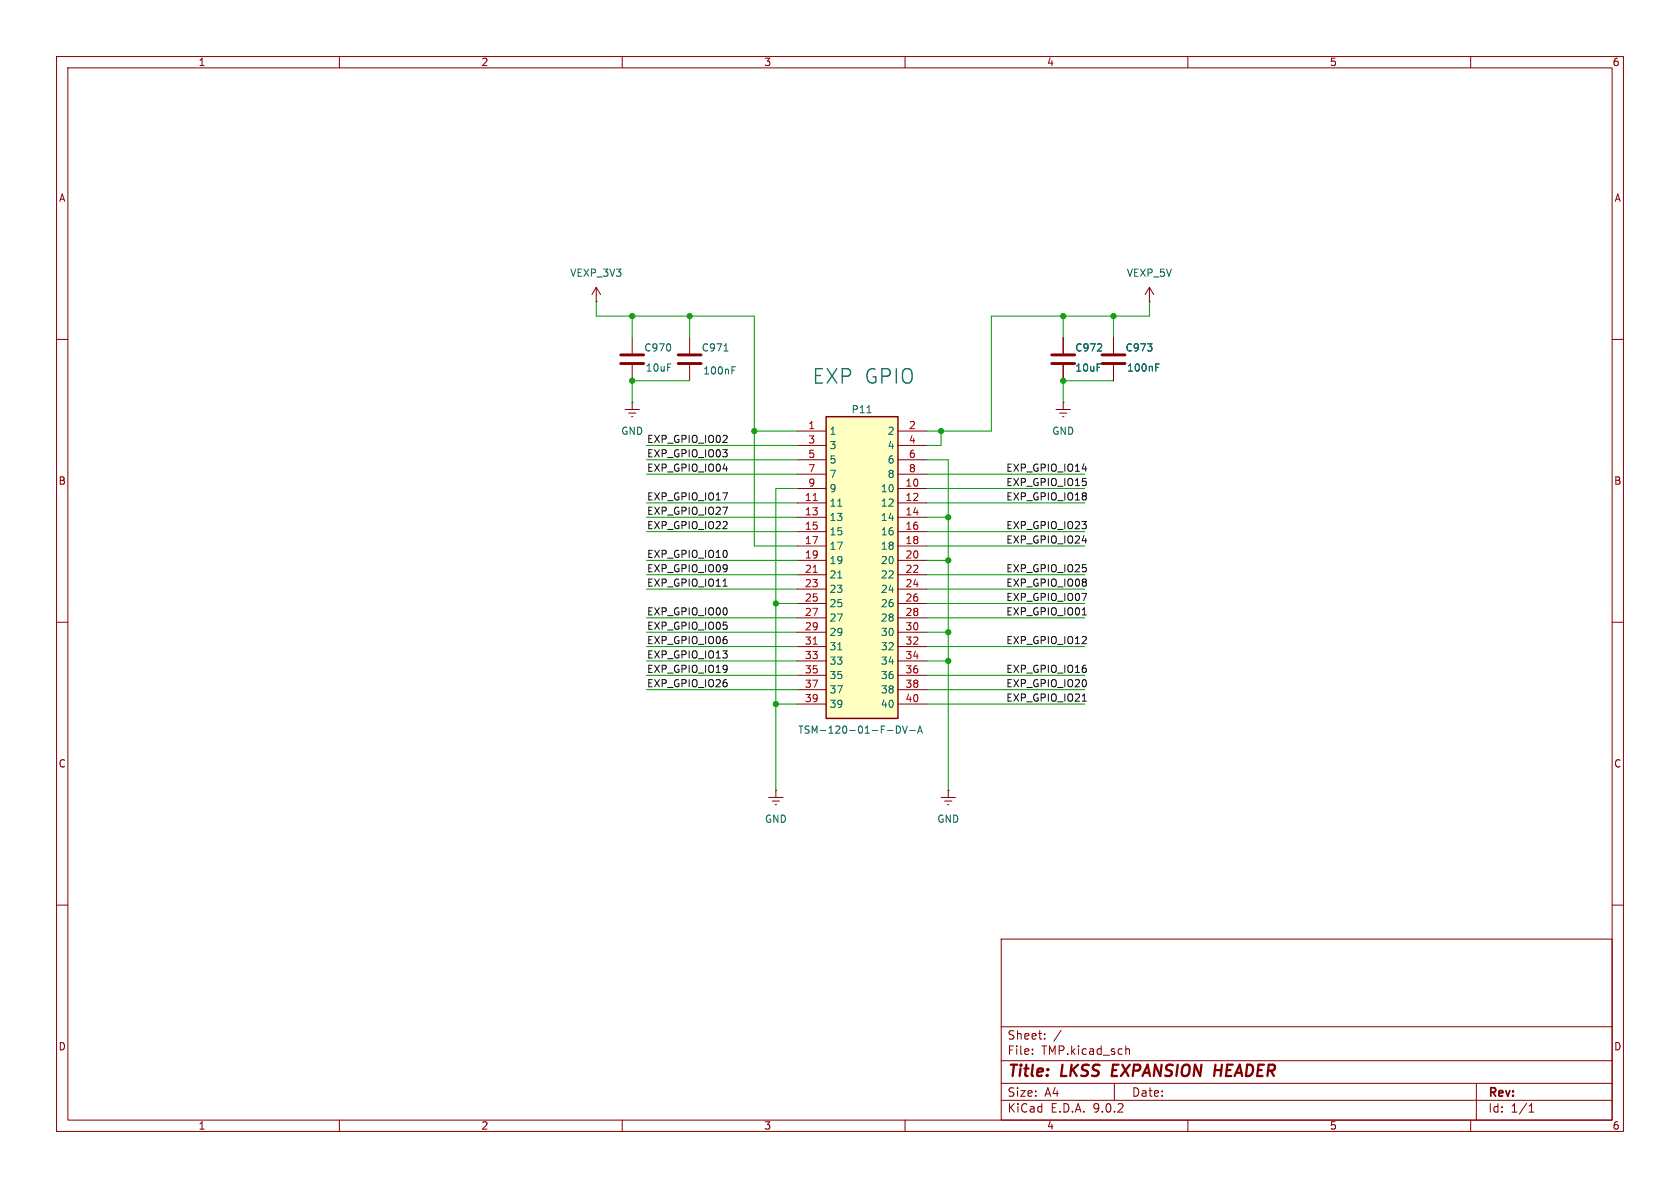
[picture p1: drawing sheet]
<svg xmlns="http://www.w3.org/2000/svg" width="297mm" height="210mm" viewBox="0 0 297 210" stroke-linecap="round" stroke-linejoin="round" font-family="sans-serif">
<g fill="none" stroke="#840000" stroke-width=".18">
<path d="M10 10h277v190h-277zM12 12h273v186h-273zM60 10v2M110 10v2M160 10v2M210 10v2M260 10v2M105.4 53.3h.1M105.4 50.8l-.8 1.3M105.4 50.8l.8 1.3M105.4 50.8v2.5M111.8 59.7v2.8"/>
<path d="M121.9 59.7v2.8M188 59.7v2.8M196.8 59.7v2.8M203.2 53.3h.1M203.2 50.8l-.8 1.3M203.2 50.8l.8 1.3M203.2 50.8v2.5M10 60h2M110.5 72.4h2.5M111.1 73h1.3M111.6 73.7h.3M111.8 71.1h.1"/>
<path d="M111.8 64.5v2.8M111.8 71.1v1.3M121.9 64.5v2.8M186.7 72.4h2.5M187.3 73h1.3M187.8 73.7h.3M188 71.1h.1M188 64.5v2.8M188 71.1v1.3M196.8 64.5v2.8M285 60h2M10 110h2"/>
<path d="M285 110h2M137.2 139.7h.1M137.2 139.7v1.3M167.6 139.7h.1M167.6 139.7v1.3M135.9 141h2.5M136.5 141.6h1.3M137 142.2h.3M166.4 141h2.5M167 141.6h1.3M167.5 142.2h.3M10 160h2"/>
<path d="M177 166h108v32h-108zM285 160h2M60 198v2M110 198v2M160 198v2M177 194.5h108M177 191.5h108M177 187.5h108M177 181.5h108M182.5 186.3v.1M182.5 185.5v.1M184.7 183.6v.1"/>
<path d="M184.7 182.8v.1M187.6 182.1l-1.3 2M197 191.5v3M199 184.9v1.5M199 185.5l.2-.1 .4 .1 .1 .9M210 198v2M260 198v2M261 191.5v6.5M270.3 196.6h.9M270.3 195.5l.4-.4v1.5"/>
</g>
<path d="M196.8 188.2l-.3 2h1M214.8 189.2h1.1" fill="none" stroke="#840000" stroke-width=".4"/>
<path d="M109.7 62.7h4.1M109.7 64.3h4.1M119.9 62.7h4.1M119.9 64.3h4.1M185.9 62.7h4.1M185.9 64.3h4.1M194.8 62.7h4.1M194.8 64.3h4.1" fill="none" stroke="#840000" stroke-width=".51"/>
<path d="M128 62h.7M129.4 65.4h.4M129.4 64.8h.6M204.3 64.9h.5M204.3 64.3h.6" fill="none" stroke="#006464" stroke-width=".18"/>
<path d="M146 73.7h12.7v53.3h-12.7z" fill="#ffffc2"/>
<path d="M146 73.7h12.7v53.3h-12.7z" fill="none" stroke="#840000" stroke-width=".25"/>
<g fill="none" stroke="#840000" stroke-width=".18">
<path d="M188 59.7v2.8M196.8 59.7v2.8M141 78.7h5M141 76.2h5M158.7 78.7h5.1M158.7 76.2h5.1M188 64.5v2.8M196.8 64.5v2.8M141 99.1h5M141 96.5h5M141 94h5M141 91.4h5"/>
<path d="M141 88.9h5M141 86.4h5M141 83.8h5M141 81.3h5M158.7 99.1h5.1M158.7 96.5h5.1M158.7 94h5.1M158.7 91.4h5.1M158.7 88.9h5.1M158.7 86.4h5.1M158.7 83.8h5.1M158.7 81.3h5.1"/>
<path d="M141 119.4h5M141 116.8h5M141 114.3h5M141 111.8h5M141 109.2h5M141 106.7h5M141 104.1h5M141 101.6h5M158.7 119.4h5.1M158.7 116.8h5.1M158.7 114.3h5.1M158.7 111.8h5.1"/>
<path d="M158.7 109.2h5.1M158.7 106.7h5.1M158.7 104.1h5.1M158.7 101.6h5.1M141 124.5h5M141 121.9h5M158.7 124.5h5.1M158.7 121.9h5.1"/>
</g>
<path d="M153.3 73h.7M204.3 64.9h.5M204.3 64.3h.6M148.1 89.5h.7M148.1 114.9h.7M148.1 102.2h.7M158.5 128.3a.64 .64 0 0 1 .7 .7 .64 .64 0 0 1-.7 .6zM159.6 128.3l.4 1.3 .4-1.3M160.8 129.1h1M162.2 129.6l.4-1.3 .5 1.3M162.3 129.2h.6" fill="none" stroke="#006464" stroke-width=".18"/>
<path d="M143.8 88.5h.7M143.8 113.9h.7M143.8 101.2h.7" fill="none" stroke="#a90000" stroke-width=".18"/>
<path d="M127.8 103.6h.8M191.3 108.7h.8M191.3 123.9h.8" fill="none" stroke="#0f0f0f" stroke-width=".18"/>
<g fill="none" stroke="#009600" stroke-width=".18">
<path d="M105.4 53.3v2.6h27.9v40.6h7.7M111.8 55.9v3.8M121.9 55.9v3.8M188 55.9v3.8M196.8 55.9v3.8M203.2 53.3v2.6h-27.9v20.3h-11.5M114.3 78.7h26.7M121.9 67.3h-10.1v3.8M133.3 76.2h7.7M166.4 76.2v2.5h-2.6M196.8 67.3h-8.8v3.8M114.3 83.8h26.7"/>
<path d="M114.3 81.3h26.7M114.3 91.4h26.7M114.3 94h26.7M114.3 88.9h26.7M114.3 99.1h26.7M141 86.4h-3.8v53.3M163.8 83.8h28M163.8 86.4h28M163.8 81.3h3.8v58.4M163.8 91.4h3.8M163.8 94h28M163.8 88.9h28"/>
<path d="M163.8 99.1h3.8M163.8 96.5h28M114.3 111.8h26.7M114.3 119.4h26.7M114.3 114.3h26.7M114.3 104.1h26.7M114.3 101.6h26.7M114.3 109.2h26.7M114.3 116.8h26.7M137.2 106.7h3.8M163.8 111.8h3.8M163.8 119.4h28"/>
<path d="M163.8 114.3h28M163.8 104.1h28M163.8 101.6h28M163.8 109.2h28M163.8 116.8h3.8M163.8 106.7h28M114.3 121.9h26.7M137.2 124.5h3.8M163.8 124.5h28M163.8 121.9h28"/>
</g>
<g fill="#009600" stroke="#009600" stroke-width=".18">
<circle cx="188" cy="55.9" r=".46"/>
<circle cx="188" cy="67.3" r=".46"/>
<circle cx="166.4" cy="76.2" r=".46"/>
<circle cx="196.8" cy="55.9" r=".46"/>
<circle cx="133.3" cy="76.2" r=".46"/>
<circle cx="111.8" cy="67.3" r=".46"/>
<circle cx="111.8" cy="55.9" r=".46"/>
<circle cx="121.9" cy="55.9" r=".46"/>
<circle cx="167.6" cy="116.8" r=".46"/>
<circle cx="167.6" cy="111.8" r=".46"/>
<circle cx="167.6" cy="99.1" r=".46"/>
<circle cx="167.6" cy="91.4" r=".46"/>
<circle cx="137.2" cy="106.7" r=".46"/>
<circle cx="137.2" cy="124.5" r=".46"/>
</g>
<text font-size="3.5" fill="#008484" x="143.5" y="68.2">EXP GPIO</text>
<g font-size="2.8" fill="#840000">
<text x="178" y="190.9">Title:</text>
<text x="187.7" y="190.9">LKSS</text>
<text x="197.4" y="190.9">EXPANSION</text>
<text x="216.3" y="190.9">HEADER</text>
</g>
<g font-size="2.1" fill="#840000">
<text x="178" y="184">Sheet:</text>
<text x="178" y="186.7">File:</text>
<text x="184.1" y="186.7">TMP.kicad_sch</text>
<text x="178" y="196.9">KiCad</text>
<text x="178" y="194.1">Size:</text>
<text x="184.7" y="194.1">A4</text>
<text x="185.7" y="196.9">E.D.A.</text>
<text x="193.3" y="196.9">9.0.2</text>
<text x="200" y="194.1">Date:</text>
<text x="263" y="194.3">Rev:</text>
<text x="263" y="196.9">Id:</text>
<text x="267.1" y="196.9">1/1</text>
</g>
<g font-size="1.8" fill="#840000">
<text x="35" y="11.9">1</text>
<text x="85" y="11.9">2</text>
<text x="135" y="11.9">3</text>
<text x="185" y="11.9">4</text>
<text x="235" y="11.9">5</text>
<text x="285" y="11.9">6</text>
<text x="10.3" y="35.9">A</text>
<text x="285.3" y="35.9">A</text>
<text x="10.3" y="85.9">B</text>
<text x="285.3" y="85.9">B</text>
<text x="10.3" y="135.9">C</text>
<text x="285.3" y="135.9">C</text>
<text x="10.3" y="185.9">D</text>
<text x="285.3" y="185.9">D</text>
<text x="35" y="199.9">1</text>
<text x="85" y="199.9">2</text>
<text x="135" y="199.9">3</text>
<text x="185" y="199.9">4</text>
<text x="235" y="199.9">5</text>
<text x="285" y="199.9">6</text>
</g>
<g font-size="1.8" fill="#006464">
<text x="100.7" y="49.1">VEXP_3V3</text>
<text x="199.1" y="49.1">VEXP_5V</text>
<text x="113.8" y="62.3">C970</text>
<text x="114.1" y="65.9">10uF</text>
<text x="124" y="62.3">C971</text>
<text x="190" y="62.3">C972</text>
<text x="190" y="65.9">10uF</text>
<text x="198.9" y="62.3">C973</text>
<text x="199.1" y="65.9">100nF</text>
<text x="124.2" y="66.4">100nF</text>
<text x="109.7" y="77.1">GND</text>
<text x="146.6" y="77.1">1</text>
<text x="150.5" y="73.3">P11</text>
<text x="156.8" y="77.1">2</text>
<text x="185.9" y="77.1">GND</text>
<text x="146.6" y="82.1">5</text>
<text x="146.6" y="79.6">3</text>
<text x="156.8" y="82.1">6</text>
<text x="156.8" y="79.6">4</text>
<text x="146.6" y="89.8">11</text>
<text x="146.6" y="87.2">9</text>
<text x="146.6" y="84.7">7</text>
<text x="155.6" y="89.8">12</text>
<text x="155.6" y="87.2">10</text>
<text x="156.8" y="84.7">8</text>
<text x="146.6" y="94.8">15</text>
<text x="146.6" y="92.3">13</text>
<text x="155.6" y="94.8">16</text>
<text x="155.6" y="92.3">14</text>
<text x="146.6" y="99.9">19</text>
<text x="146.6" y="97.4">17</text>
<text x="155.6" y="99.9">20</text>
<text x="155.6" y="97.4">18</text>
<text x="146.6" y="107.5">25</text>
<text x="146.6" y="105">23</text>
<text x="146.6" y="102.5">21</text>
<text x="155.6" y="107.5">26</text>
<text x="155.6" y="105">24</text>
<text x="155.6" y="102.5">22</text>
<text x="146.6" y="112.6">29</text>
<text x="146.6" y="110.1">27</text>
<text x="155.6" y="112.6">30</text>
<text x="155.6" y="110.1">28</text>
<text x="146.6" y="117.7">33</text>
<text x="146.6" y="115.2">31</text>
<text x="155.6" y="117.7">34</text>
<text x="155.6" y="115.2">32</text>
<text x="146.6" y="125.3">39</text>
<text x="146.6" y="122.8">37</text>
<text x="146.6" y="120.2">35</text>
<text x="155.6" y="125.3">40</text>
<text x="155.6" y="122.8">38</text>
<text x="155.6" y="120.2">36</text>
<text x="141" y="129.9">TSM-120-01-F-DV-A</text>
<text x="135.1" y="145.6">GND</text>
<text x="165.6" y="145.6">GND</text>
</g>
<g font-size="1.8" fill="#a90000">
<text x="142.8" y="75.9">1</text>
<text x="160.6" y="75.9">2</text>
<text x="142.8" y="83.6">7</text>
<text x="142.8" y="81">5</text>
<text x="142.8" y="78.5">3</text>
<text x="160.6" y="83.6">8</text>
<text x="160.6" y="81">6</text>
<text x="160.6" y="78.5">4</text>
<text x="142.2" y="88.6">11</text>
<text x="142.8" y="86.1">9</text>
<text x="160" y="88.6">12</text>
<text x="160" y="86.1">10</text>
<text x="142.2" y="93.7">15</text>
<text x="142.2" y="91.2">13</text>
<text x="160" y="93.7">16</text>
<text x="160" y="91.2">14</text>
<text x="142.2" y="101.3">21</text>
<text x="142.2" y="98.8">19</text>
<text x="142.2" y="96.3">17</text>
<text x="160" y="101.3">22</text>
<text x="160" y="98.8">20</text>
<text x="160" y="96.3">18</text>
<text x="142.2" y="106.4">25</text>
<text x="142.2" y="103.9">23</text>
<text x="160" y="106.4">26</text>
<text x="160" y="103.9">24</text>
<text x="142.2" y="111.5">29</text>
<text x="142.2" y="109">27</text>
<text x="160" y="111.5">30</text>
<text x="160" y="109">28</text>
<text x="142.2" y="119.1">35</text>
<text x="142.2" y="116.6">33</text>
<text x="142.2" y="114">31</text>
<text x="160" y="119.1">36</text>
<text x="160" y="116.6">34</text>
<text x="160" y="114">32</text>
<text x="142.2" y="124.2">39</text>
<text x="142.2" y="121.7">37</text>
<text x="160" y="124.2">40</text>
<text x="160" y="121.7">38</text>
</g>
<g font-size="1.8" fill="#0f0f0f">
<text x="114.3" y="83.5">EXP_GPIO_IO04</text>
<text x="114.3" y="78.4">EXP_GPIO_IO02</text>
<text x="114.3" y="80.9">EXP_GPIO_IO03</text>
<text x="177.8" y="83.5">EXP_GPIO_IO14</text>
<text x="114.3" y="88.6">EXP_GPIO_IO17</text>
<text x="177.8" y="88.6">EXP_GPIO_IO18</text>
<text x="177.8" y="86">EXP_GPIO_IO15</text>
<text x="114.3" y="91.1">EXP_GPIO_IO27</text>
<text x="114.3" y="93.6">EXP_GPIO_IO22</text>
<text x="177.8" y="93.6">EXP_GPIO_IO23</text>
<text x="114.3" y="101.3">EXP_GPIO_IO09</text>
<text x="114.3" y="98.7">EXP_GPIO_IO10</text>
<text x="177.8" y="101.3">EXP_GPIO_IO25</text>
<text x="177.8" y="96.2">EXP_GPIO_IO24</text>
<text x="114.3" y="103.8">EXP_GPIO_IO11</text>
<text x="177.8" y="103.8">EXP_GPIO_IO08</text>
<text x="177.8" y="106.3">EXP_GPIO_IO07</text>
<text x="114.3" y="114">EXP_GPIO_IO06</text>
<text x="114.3" y="108.9">EXP_GPIO_IO00</text>
<text x="114.3" y="111.4">EXP_GPIO_IO05</text>
<text x="177.8" y="108.9">EXP_GPIO_IO01</text>
<text x="177.8" y="114">EXP_GPIO_IO12</text>
<text x="114.3" y="116.5">EXP_GPIO_IO13</text>
<text x="114.3" y="119">EXP_GPIO_IO19</text>
<text x="177.8" y="119">EXP_GPIO_IO16</text>
<text x="114.3" y="121.6">EXP_GPIO_IO26</text>
<text x="177.8" y="124.1">EXP_GPIO_IO21</text>
<text x="177.8" y="121.6">EXP_GPIO_IO20</text>
</g>
</svg>
